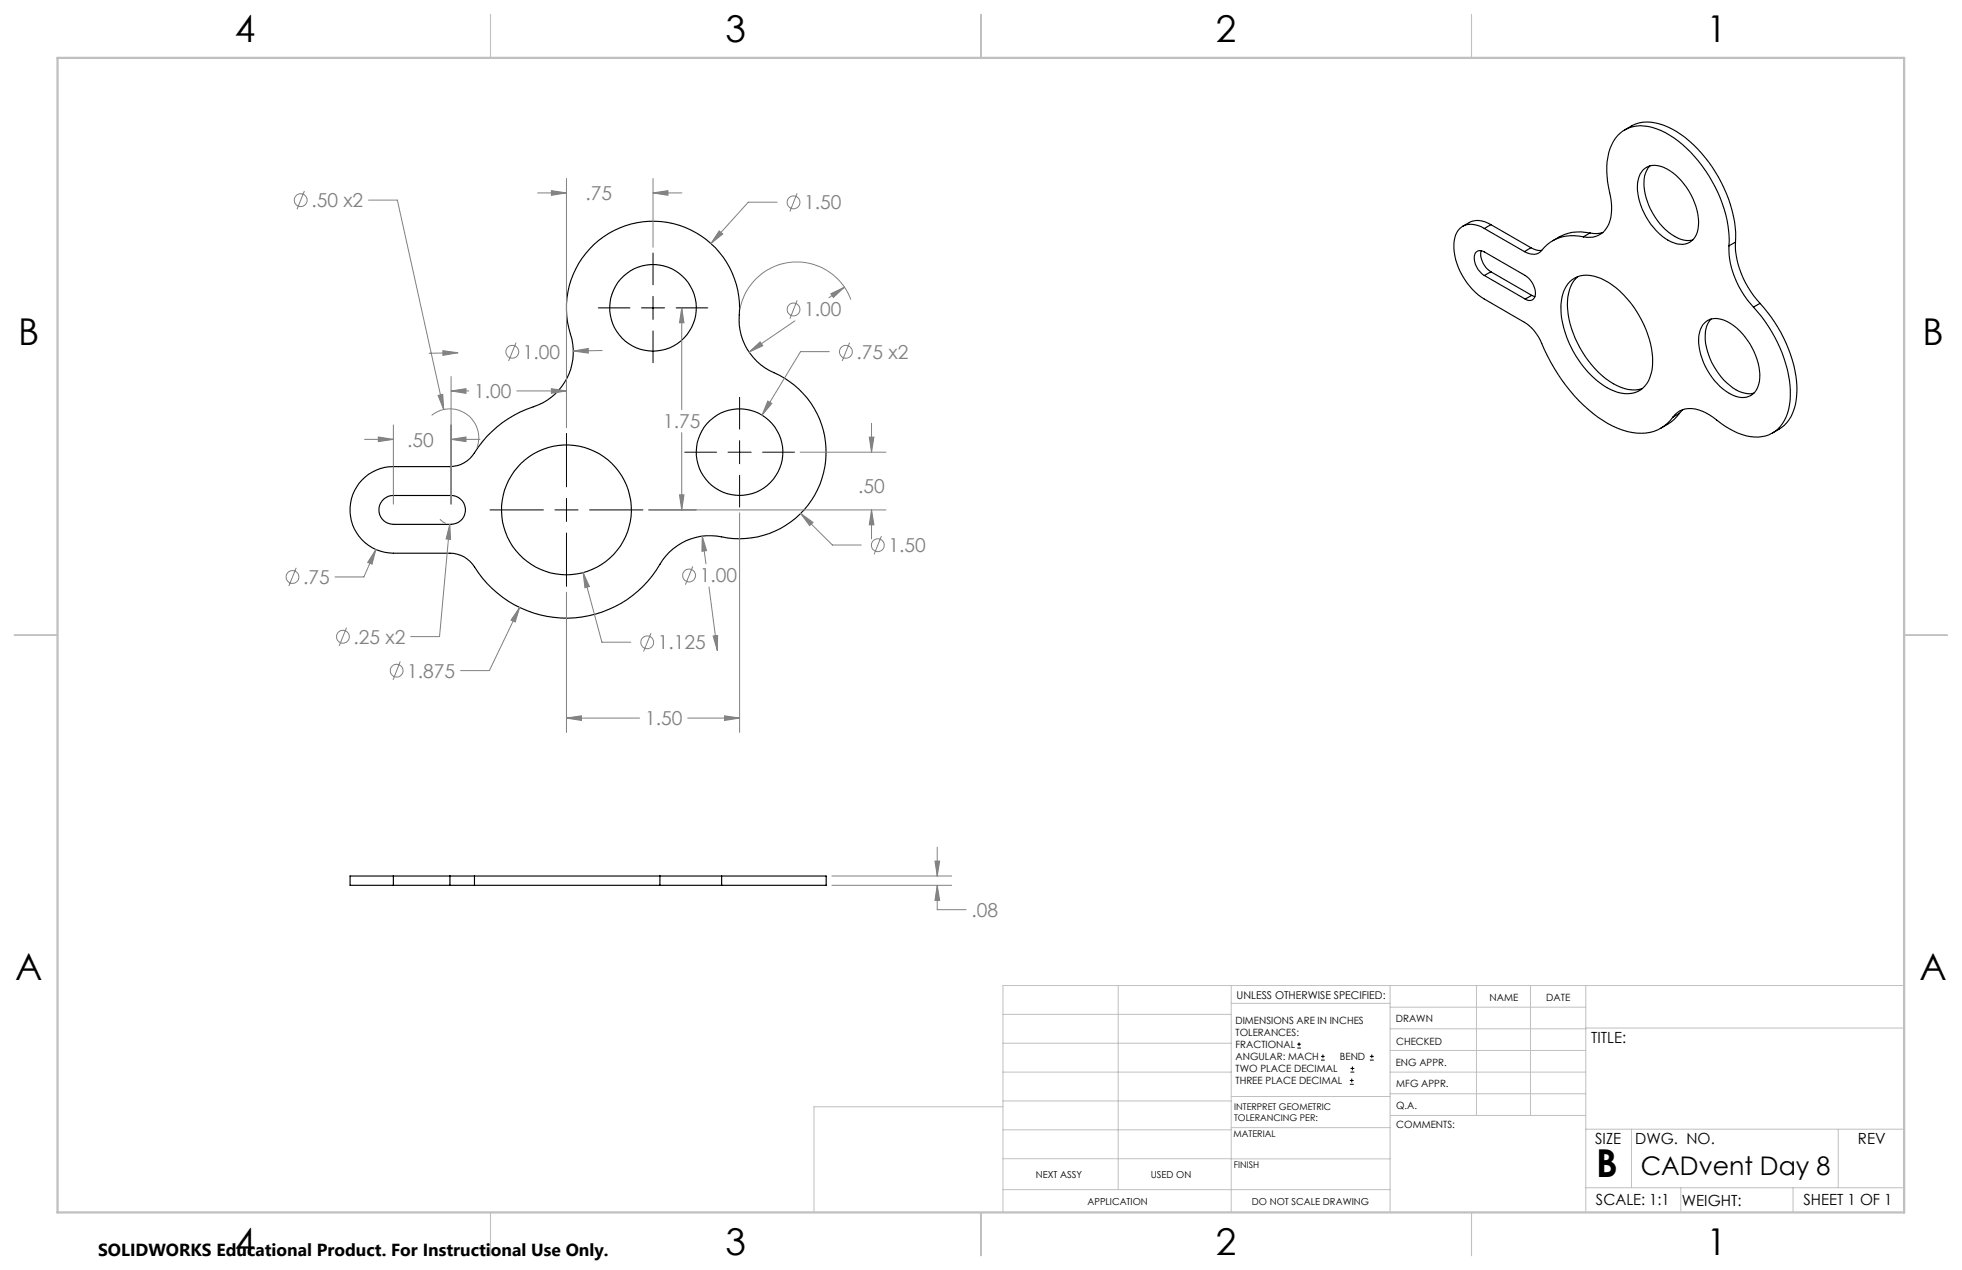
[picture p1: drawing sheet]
<svg xmlns="http://www.w3.org/2000/svg" width="432mm" height="279mm" viewBox="0 0 432 279" stroke-linecap="round" stroke-linejoin="round" font-family="sans-serif">
<g fill="none" stroke="#000" stroke-width=".25">
<path d="M357.6 28.6a8.6 8.6 0 0 1 9.4-.7 27.1 27.1 0 0 1 12.4 13.6 25.1 25.1 0 0 1 2.6 11.8M361.6 37.4a4.1 4.1 0 0 1 5.1-.3 14.3 14.3 0 0 1 7 13.1 3.7 3.7 0 0 1-5.3 3.2 13.5 13.5 0 0 1-7.3-8.2 8.3 8.3 0 0 1 .2-7.4zM363.1 36.5a5.8 5.8 0 0 0-1.2 5.3 14.3 14.3 0 0 0 8 10.8 4.7 4.7 0 0 0 2.6 .2M130.7 53.8a19.1 19.1 0 0 1 21.8-2.9 19.1 19.1 0 0 1 10.2 19.5 13 13 0 0 0 8.8 12.1 19.1 19.1 0 0 1 9 23.9 19.1 19.1 0 0 1-22.8 11.5 13.1 13.1 0 0 0-13.3 7.5 23.9 23.9 0 0 1-40.5-1.4 6.2 6.2 0 0 0-4.9-2.3h-12.4a9.5 9.5 0 0 1-9.6-9.5 9.5 9.5 0 0 1 9.6-9.5h12.4a6.4 6.4 0 0 0 5.4-3.1 24.4 24.4 0 0 1 14-10.5 12.6 12.6 0 0 0 7.2-15.5 19.1 19.1 0 0 1 5.1-19.8zM326 55.2a4.6 4.6 0 0 0 2.1 4.6M326.7 50.3a4.2 4.2 0 0 0-5.7 .3 8.2 8.2 0 0 0-.4 7.4 14.8 14.8 0 0 0 6.1 7.8l8.8 5.1a10.6 10.6 0 0 1 4.4 6 34.9 34.9 0 0 0 15 16.8 11.3 11.3 0 0 0 10.6 .5 9.2 9.2 0 0 0 2.7-2.4M326.7 50.3l8.8 5.1M328.1 49.4a5 5 0 0 0-6.2 .4M328.1 49.4l-1.4 .9M328.1 49.4l8.8 5.1M328.1 59.8l-1.4 .8M328.1 59.8l9 5.2"/>
<path d="M336.9 54.5a3.8 3.8 0 0 0 2.4 .6M336.9 54.5l-1.4 .9M348.5 52.1a8.8 8.8 0 0 0-9.5 3.3 2.88 2.88 0 0 1-3.5 0M348.5 52.1a4.9 4.9 0 0 0 6-4.2l.2-1.7-.1-1.8a27.9 27.9 0 0 1-.9-8.8 8.4 8.4 0 0 1 4.9-7.5 10.4 10.4 0 0 1 8.9 1.6 29.9 29.9 0 0 1 13.1 23.3l-.1 1.1M349.9 51.3a9.8 9.8 0 0 0-8.2 1.7M349.9 51.3l-1.4 .8M352.7 51.2a5.4 5.4 0 0 1-2.8 .1M380.5 54.1a19.6 19.6 0 0 0 5.4 13.5M382 53.3a19.6 19.6 0 0 0 5.4 13.4M382 53.3l-1.5 .8M326.7 60.6a4.3 4.3 0 0 1-2-5 1.43 1.43 0 0 1 2-.2l9 5.2a4.7 4.7 0 0 1 2.1 4.7 1.3 1.3 0 0 1-2.1 .5M326.7 60.6l9 5.2"/>
<path d="M337.1 65l.7 .3M337.1 65l-1.4 .8M345.5 62a6 6 0 0 1 6.9-.7 21.7 21.7 0 0 1 10.9 14.3 11.3 11.3 0 0 1-.9 8.8 5.6 5.6 0 0 1-7.1 1.6 20.4 20.4 0 0 1-10.5-11.8 14.5 14.5 0 0 1-.5-10.4zM347.2 60.9a8.4 8.4 0 0 0-2.2 7.3 22.6 22.6 0 0 0 10.1 16.2 7.6 7.6 0 0 0 6.4 1.1M375.1 71.1a4 4 0 0 1 5.1-.3 14.4 14.4 0 0 1 7 13.2 3.8 3.8 0 0 1-6 2.9 14.4 14.4 0 0 1-7.3-13l.1-.7a4.5 4.5 0 0 1 1.1-2.1zM376.6 70.2a6.3 6.3 0 0 0-1.1 6.1 14.9 14.9 0 0 0 7.2 9.8l.6 .2a4.7 4.7 0 0 0 2.7 .2M385.9 67.6a29 29 0 0 1 8.1 20.4 8.6 8.6 0 0 1-4.7 7.7 10 10 0 0 1-8.7-1.4l-1.9-1.2a10.8 10.8 0 0 0-7.1-3.2 4.2 4.2 0 0 0-3.4 1.9M387.4 66.7a29.8 29.8 0 0 1 8.1 19.4 9.5 9.5 0 0 1-4 8.3l-1.4 .8M387.4 66.7l-1.5 .9M369.6 90.9a9.5 9.5 0 0 1-4.1 3.3M369.6 90.9l-1.4 .9M370.3 90.1l-.7 .8"/>
<path d="M84.1 110.1a3.2 3.2 0 0 1 2.5-1.1h12.7a3.2 3.2 0 0 1 3.1 3.2 3.2 3.2 0 0 1-3.1 3.2h-12.7a3.2 3.2 0 0 1-2.9-1.9 3.2 3.2 0 0 1 .4-3.4zM86.6 192.7h-9.6v2.1h9.6M86.6 192.7v2.1M86.6 194.8h12.4M86.6 192.7h12.4M99 194.8h5.4M99 192.7h5.4M99 192.7v2.1M104.4 194.8h40.8M104.4 192.7h40.8M104.4 192.7v2.1M145.2 194.8h13.6"/>
<path d="M145.2 192.7h13.6M145.2 192.7v2.1M158.8 192.7h23v2.1h-23M158.8 192.7v2.1"/>
<circle cx="143.7" cy="67.7" r="9.5"/>
<circle cx="162.8" cy="99.5" r="9.5"/>
<circle cx="124.7" cy="112.2" r="14.3"/>
</g>
<g fill="none" stroke="#808080" stroke-width=".22">
<path d="M124.7 39.3v54.8M143.7 39.3v15.1M67 42l-1.6 4M81.1 44h6.4l10.1 46.1M118.3 42.4h6.4M121.4 41.9l3.3 .5-3.3 .6zM143.7 42.4l3.3-.5v1.1zM143.7 42.4h6.4M158.3 50.8l.8 .7-2.6 2.1zM171 44.5h-6.3l-8.2 9.1M175.4 42.5l-1.6 4M97.5 77.2l3.3 .4-3.3 .6z"/>
<path d="M100.8 77.6l-6.4 .1M113.6 75.4l-1.7 4M126.2 77.2l3.3-.5v1zM132.5 77.1l-6.3 .1M150 67.7l.5 3.3h-1zM150 67.7v22.4M164.9 77.5l2.4-2.3 .6 .9zM174.9 70.6l-10 6.9M175.4 66.1l-1.6 4M182.5 77.4h-6.3l-8.5 13.9M182.8 64.6l3-1.4-2.4 2.2zM185.8 63.2l-3.4 2.3"/>
<path d="M187 75.4l-1.7 4M187.3 65.9a12.7 12.7 0 0 0-13-8.2 12.7 12.7 0 0 0-11.4 10.3M80.2 96.7h6.4M83.3 96.1l3.3 .6-3.3 .5zM86.6 93.5v17.4M95 91.4a6.4 6.4 0 0 1 7.7-.3 6.4 6.4 0 0 1 2.3 7.4M96.4 87l1-.3 .2 3.4zM99.3 96.7l3.3-.6v1.1zM99.3 86l3.3-.5v1zM99.3 82.8v28.1M99.3 96.7h6.3M99.3 86h3.9"/>
<path d="M113.7 86h11M121.4 85.5l3.3 .5-3.3 .5zM150 95.2v17M169 88.2l.9 .6-2.2 2.5zM176.1 99.5h18.9M191.3 96.2h1l-.5 3.3zM191.8 93.1v6.4M96.8 114.2l.7 .7 .6 .2M99 115.3l.2 3.4-1-.1zM99 115.3l-2.3 24.8h-6.3M142.8 112.2h52.2M149.5 108.9h1l-.5 3.3z"/>
<path d="M154.6 118l.9 3.1-1 .2zM154.6 118l.8 6M162.8 112.8v48.3M176.2 113l2.7 1.9-.7 .7zM176.2 113l7 6.9h6.3M191.8 112.2l.5 3.3h-1zM191.8 112.2v6.3M194 117.9l-1.6 4.1M65.2 124.9l-1.6 4M76.3 138.1l-1.7 4M82.7 120.9l-.8 3.2-1-.4zM82.7 120.9l-2.6 6h-6.4"/>
<path d="M114.4 133.6l-1 3.2-.9-.4zM114.4 133.6l-6.7 13.9h-6.3M124.7 130.3v30.8M128.3 126l1.4 3-1 .3zM128.3 126l4.2 15.3h6.3M143.3 139.3l-1.7 4M152.5 124.6l-1.7 4M156 129.1l1.9 14M157 139.9l.9-.1v3.3zM88.1 145.5l-1.6 4.1M124.7 158l3.3-.5v1zM124.7 158h16.1"/>
<path d="M151.3 158h11.5M159.5 157.5l3.3 .5-3.3 .5zM183.1 194.8h26.3M183.1 192.7h26.3M205.8 189.4h1l-.5 3.3zM206.3 194.8l.5 3.3h-1zM206.3 194.8v5.3h6.3M206.3 186.4v6.3"/>
<circle cx="66.2" cy="44" r="1.41"/>
<circle cx="174.6" cy="44.5" r="1.42"/>
<circle cx="112.7" cy="77.4" r="1.42"/>
<circle cx="174.6" cy="68.1" r="1.42"/>
<circle cx="186.2" cy="77.4" r="1.42"/>
<circle cx="193.2" cy="120" r="1.41"/>
<circle cx="64.4" cy="126.9" r="1.41"/>
<circle cx="151.6" cy="126.6" r="1.42"/>
<circle cx="75.5" cy="140.1" r="1.41"/>
<circle cx="87.3" cy="147.5" r="1.41"/>
<circle cx="142.4" cy="141.3" r="1.42"/>
</g>
<g fill="none" stroke="#000" stroke-width=".22">
<path d="M143.7 55.7v7M131.7 67.7h6.9M141.2 67.7h5.1M143.7 65.2v5.1M143.7 72.8v7M148.8 67.7h7M124.7 95.4v11.7M150.7 99.5h7M160.2 99.5h5.1M162.8 87.4v7M162.8 96.9v5.1M167.9 99.5h6.9"/>
<path d="M107.8 112.2h11.8M122.1 112.2h5.1M124.7 109.6v5.1M124.7 117.3v11.7M129.8 112.2h11.7M162.8 104.6v6.9M285.5 230.6h.8M285.5 229.7h.8M285.9 229.3v.9M290.7 233.2h.8M290.7 232.4h.8M291.1 232v.8"/>
<path d="M297.1 238.5h.8M297.1 237.7h.8M297.2 235.9h.9M297.2 235.1h.9M297.5 237.3v.8M297.6 234.6v.9M301.5 233.2h.8M301.5 232.4h.8M301.9 232v.8"/>
</g>
<g fill="none" stroke="#c0c0c0" stroke-width=".22">
<path d="M246.1 216.8v44.9M271 216.8v49.9M305.9 216.8v49.9M324.9 216.8v28.6M336.8 216.8v28.6M349 216.8v49.9M419.1 216.8h-198.4v49.9M220.7 235.9h50.3M220.7 229.5h50.3M220.7 223.2h50.3M271 220.7h34.9M305.9 231.1h43.1"/>
<path d="M305.9 226.3h43.1M305.9 221.6h43.1M305.9 235.9h43.1M349 226.2h70.1M220.7 248.6h50.3M220.7 242.2h50.3M220.7 254.9h50.3M220.7 243.5h-41.6v23.2M271 255h34.9M271 248.1h35M271 241.2h35M305.9 240.6h43.1"/>
<path d="M306 245.4h43M349 248.4h70.1M359.1 248.4v12.9M404.6 248.4v12.9M220.7 261.7h85.2M349 261.3h70.1M369.9 261.3v5.4M394.6 261.3v5.4"/>
</g>
<path d="M108 3.2v9.5M215.9 3.2v9.5M323.8 3.2v9.5M3.1 139.7h9.6M419.1 139.7h9.5M108 266.7v9.6M215.9 266.7v9.6M323.8 266.7v9.6" fill="none" stroke="#c0c0c0" stroke-width=".25"/>
<path d="M12.7 12.7h406.4v254h-406.4z" fill="none" stroke="#c0c0c0" stroke-width=".5"/>
<path d="M128.3 126l.4 3.3 1-.3zM169 88.2l-1.3 3.1 2.2-2.5zM176.2 113l2 2.6 .7-.7zM157 139.9l.9 3.2v-3.3zM154.6 118l-.1 3.3 1-.2zM114.4 133.6l-1.9 2.8 .9 .4zM99 115.3l-.8 3.3 1 .1zM83.3 96.1l3.3 .6-3.3 .5zM99.3 96.7l3.3-.6v1.1zM121.4 85.5l3.3 .5-3.3 .5zM99.3 86l3.3-.5v1zM191.3 96.2h1l-.5 3.3zM191.8 112.2l.5 3.3h-1zM124.7 158l3.3-.5v1zM159.5 157.5l3.3 .5-3.3 .5zM143.7 42.4l3.3-.5v1.1zM121.4 41.9l3.3 .5-3.3 .6zM150 67.7l.5 3.3h-1zM149.5 108.9h1l-.5 3.3zM82.7 120.9l-1.8 2.8 1 .4zM96.4 87l1.2 3.1-.2-3.4zM97.5 77.2v1l3.3-.6zM126.2 77.2l3.3 .5v-1zM158.3 50.8l-1.8 2.8 2.6-2.1zM164.9 77.5l3-1.4-.6-.9zM182.8 64.6l.6 .8 2.4-2.2zM206.3 194.8l.5 3.3h-1zM205.8 189.4h1l-.5 3.3z" fill="#808080"/>
<text font-size="8.5" x="351.3" y="259">B</text>
<g font-size="8.1">
<text x="51.7" y="9.3">4</text>
<text x="159.7" y="9.3">3</text>
<text x="267.6" y="9.3">2</text>
<text x="375.6" y="9.3">1</text>
<text x="4" y="76">B</text>
<text x="423.1" y="76">B</text>
<text x="3.3" y="215.7">A</text>
<text x="422.4" y="215.7">A</text>
<text x="51.7" y="276">4</text>
<text x="159.7" y="276">3</text>
<text x="267.6" y="276">2</text>
<text x="375.6" y="276">1</text>
</g>
<text font-size="5.6" x="361.1" y="258.6">CADvent Day 8</text>
<g font-size="4.2" fill="#808080">
<text x="68.5" y="45.6">.50 x2</text>
<text x="128.8" y="44">.75</text>
<text x="177" y="46">1.50</text>
<text x="177" y="69.6">1.00</text>
<text x="115.1" y="78.9">1.00</text>
<text x="188.5" y="78.9">.75 x2</text>
<text x="104.4" y="87.6">1.00</text>
<text x="145.9" y="94.2">1.75</text>
<text x="89.6" y="98.2">.50</text>
<text x="188.9" y="108.5">.50</text>
<text x="195.5" y="121.5">1.50</text>
<text x="66.7" y="128.5">.75</text>
<text x="154" y="128.1">1.00</text>
<text x="77.8" y="141.6">.25 x2</text>
<text x="144.8" y="142.8">1.125</text>
<text x="89.6" y="149.1">1.875</text>
<text x="142" y="159.6">1.50</text>
<text x="213.8" y="201.7">.08</text>
</g>
<text font-size="3.8" x="21.6" y="276.3">SOLIDWORKS Educational Product. For Instructional Use Only.</text>
<g font-size="3.4">
<text x="350.2" y="229.5">TITLE:</text>
<text x="351.1" y="251.6">SIZE</text>
<text x="359.9" y="251.6">DWG. NO.</text>
<text x="408.9" y="251.7">REV</text>
<text x="351.2" y="265.2">SCALE: 1:1</text>
<text x="370.1" y="265.3">WEIGHT:</text>
<text x="396.9" y="265.2">SHEET 1 OF 1</text>
</g>
<text font-size="2.4" x="272.2" y="219.7">UNLESS OTHERWISE SPECIFIED:</text>
<g font-size="2.2">
<text x="327.8" y="220.1">NAME</text>
<text x="340.3" y="220.2">DATE</text>
<text x="271.9" y="225.3">DIMENSIONS ARE IN INCHES</text>
<text x="271.9" y="227.9">TOLERANCES:</text>
<text x="307.2" y="224.9">DRAWN</text>
<text x="271.9" y="230.6">FRACTIONAL</text>
<text x="271.9" y="233.2">ANGULAR: MACH</text>
<text x="294.9" y="233.2">BEND</text>
<text x="307.3" y="229.8">CHECKED</text>
<text x="271.9" y="235.9">TWO PLACE DECIMAL</text>
<text x="271.9" y="238.5">THREE PLACE DECIMAL</text>
<text x="307.2" y="234.5">ENG APPR.</text>
<text x="307.3" y="239.2">MFG APPR.</text>
<text x="307.3" y="243.9">Q.A.</text>
<text x="307.3" y="248.1">COMMENTS:</text>
</g>
<g font-size="2.1">
<text x="227.9" y="259.2">NEXT ASSY</text>
<text x="253.3" y="259.2">USED ON</text>
<text x="239.3" y="265">APPLICATION</text>
<text x="275.5" y="265.1">DO NOT SCALE DRAWING</text>
</g>
<g font-size="2">
<text x="271.6" y="244.1">INTERPRET GEOMETRIC</text>
<text x="271.5" y="250.2">MATERIAL</text>
<text x="271.6" y="246.6">TOLERANCING PER:</text>
<text x="271.5" y="257">FINISH</text>
</g>
</svg>
